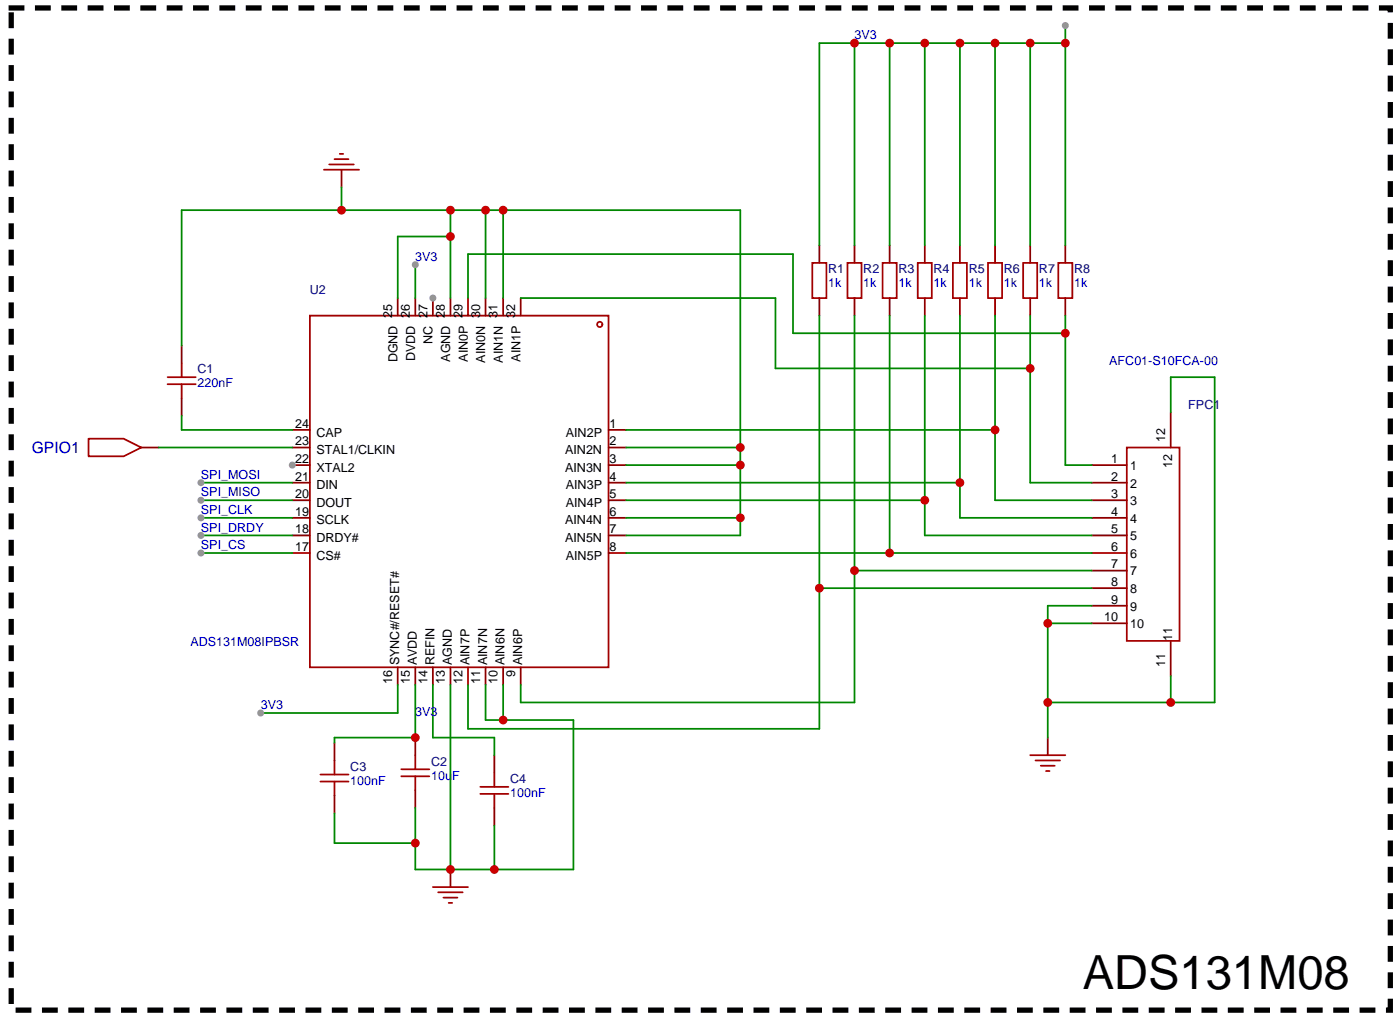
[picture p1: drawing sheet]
<svg xmlns="http://www.w3.org/2000/svg" width="202mm" height="147mm" viewBox="0 0 202 147" stroke-linecap="round" stroke-linejoin="round" font-family="sans-serif">
<g fill="none" stroke="#870000" stroke-width=".25">
<path d="M42.3 67.2h2.5M42.3 69.7h2.5M42.3 72.3h2.5M42.3 74.8h2.5M42.3 77.3h2.5M42.3 79.9h2.5M88 62.1h2.5M88 64.6h2.5M88 67.2h2.5M88 69.7h2.5M88 72.3h2.5M88 74.8h2.5"/>
<path d="M88 77.3h2.5M88 79.9h2.5M57.5 96.4v2.5M60 96.4v2.5M62.6 96.4v2.5M65.1 96.4v2.5M67.7 96.4v2.5M70.2 96.4v2.5M72.7 96.4v2.5M75.3 96.4v2.5M65.1 125.6v2.5"/>
</g>
<g fill="none" stroke="#a10000" stroke-width=".25">
<path d="M44.8 45.6h43.2v50.8h-43.2zM62.6 128.1h5.1M63.3 128.9h3.6M64.1 129.7h2M64.9 130.4h.5"/>
<circle cx="86.7" cy="46.9" r=".38"/>
</g>
<circle cx="42.3" cy="67.2" r=".51" fill="#999"/>
<path d="M57.5 43.1v2.5M60 43.1v2.5M62.6 43.1v2.5M42.3 64.6h2.5M42.3 62.1h2.5" fill="none" stroke="#870000" stroke-width=".25"/>
<circle cx="62.6" cy="43.1" r=".51" fill="#999"/>
<g fill="none" stroke="#870000" stroke-width=".25">
<path d="M49.4 24.5v2.6M118.5 35.4v2.6M123.5 35.4v2.6M128.6 35.4v2.6M133.7 35.4v2.6M138.8 35.4v2.6M143.9 35.4v2.6M148.9 35.4v2.6M154 35.4v2.6M26.3 49.9v2.6M26.3 57.5v2.6M65.1 43.1v2.5"/>
<path d="M67.7 43.1v2.5M70.2 43.1v2.5M72.7 43.1v2.5M75.3 43.1v2.5M118.5 43.1v2.5M123.5 43.1v2.5M128.6 43.1v2.5M133.7 43.1v2.5M138.8 43.1v2.5M143.9 43.1v2.5M148.9 43.1v2.5M154 43.1v2.5"/>
<path d="M169.3 59.6v5M20.4 64.6h2.6M157.8 67.2h5.1M157.8 69.7h5.1M157.8 72.3h5.1M157.8 74.8h5.1M157.8 77.3h5.1M157.8 79.9h5.1M157.8 82.4h5.1M157.8 85h5.1M157.8 87.5h5.1M157.8 90h5.1"/>
<path d="M169.3 92.6v5.1M48.4 107.3v2.6M48.4 114.9v2.6M60 106.6v2.5M60 114.2v2.5M71.5 109.1v2.5M71.5 116.7v2.6M151.5 106.6v2.5"/>
</g>
<g fill="none" stroke="#a10000" stroke-width=".25">
<path d="M46.8 24.5h5.1M47.6 23.8h3.6M48.4 23h2M49.1 22.2h.5M117.4 38h2.1v5.1h-2.1zM122.5 38h2.1v5.1h-2.1zM127.6 38h2v5.1h-2zM132.7 38h2v5.1h-2zM137.8 38h2v5.1h-2zM142.8 38h2.1v5.1h-2.1zM147.9 38h2.1v5.1h-2.1zM153 38h2v5.1h-2z"/>
<path d="M24.2 54.5h4.1M24.2 55.5h4.1M26.3 52.5v2M26.3 55.5v2M12.8 63.4h5.1l2.5 1.2-2.5 1.3h-5.1zM162.9 64.6h7.6v28h-7.6zM46.3 111.9h4.1M46.3 112.9h4.1M48.4 109.9v2M48.4 112.9v2M58 111.1h4.1M58 112.1h4.1"/>
<path d="M60 109.1v2M60 112.1v2.1M69.4 114.7h4.1M69.4 113.7h4.1M71.5 111.6v2.1M71.5 114.7v2M148.9 109.1h5.1M149.7 109.9h3.6M150.5 110.6h2M151.2 111.4h.5"/>
</g>
<path d="M1.6 1.1h199.4v144.8h-199.4z" fill="none" stroke="#000" stroke-width=".76" stroke-dasharray="1.5 2.3"/>
<path d="M65.1 98.9v26.7M70.2 98.9v5.1h12.7v21.6h-22.9v-8.9M72.7 98.9v5.1M48.4 117.5v4.3h11.6M71.5 119.3v6.3" fill="none" stroke="#008700" stroke-width=".25"/>
<g fill="#c00">
<circle cx="65.1" cy="125.6" r=".63"/>
<circle cx="60" cy="121.8" r=".63"/>
<circle cx="71.5" cy="125.6" r=".63"/>
<circle cx="72.7" cy="104" r=".63"/>
</g>
<path d="M143.9 45.6v26.7h13.9M90.5 62.1h53.4" fill="none" stroke="#008700" stroke-width=".25"/>
<circle cx="143.9" cy="62.1" r=".63" fill="#c00"/>
<path d="M49.4 27.1v3.3M65.1 34.2h-7.6v8.9M65.1 30.4v12.7M70.2 30.4v12.7M72.7 30.4v12.7M26.3 49.9v-19.5h80.7v46.9h-16.5M90.5 67.2h16.5M90.5 64.6h16.5M90.5 74.8h16.5" fill="none" stroke="#008700" stroke-width=".25"/>
<g fill="#c00">
<circle cx="107" cy="64.6" r=".63"/>
<circle cx="65.1" cy="34.2" r=".63"/>
<circle cx="65.1" cy="30.4" r=".63"/>
<circle cx="49.4" cy="30.4" r=".63"/>
<circle cx="70.2" cy="30.4" r=".63"/>
<circle cx="72.7" cy="30.4" r=".63"/>
<circle cx="107" cy="67.2" r=".63"/>
<circle cx="107" cy="74.8" r=".63"/>
</g>
<path d="M138.8 45.6v29.2h19M90.5 69.7h48.3" fill="none" stroke="#008700" stroke-width=".25"/>
<circle cx="138.8" cy="69.7" r=".63" fill="#c00"/>
<path d="M133.7 45.6v31.7h24.1M90.5 72.3h43.2" fill="none" stroke="#008700" stroke-width=".25"/>
<circle cx="133.7" cy="72.3" r=".63" fill="#c00"/>
<path d="M128.6 45.6v34.3M90.5 79.9h67.3" fill="none" stroke="#008700" stroke-width=".25"/>
<circle cx="128.6" cy="79.9" r=".63" fill="#c00"/>
<path d="M123.5 45.6v55.9h-48.2v-2.6M123.5 82.4h34.3" fill="none" stroke="#008700" stroke-width=".25"/>
<circle cx="123.5" cy="82.4" r=".63" fill="#c00"/>
<path d="M118.5 45.6v59.7h-50.8v-6.4M118.5 85h39.3" fill="none" stroke="#008700" stroke-width=".25"/>
<circle cx="118.5" cy="85" r=".63" fill="#c00"/>
<path d="M60 98.9v7.7h-11.6v.7M62.6 98.9v7.7h8.9v2.5" fill="none" stroke="#008700" stroke-width=".25"/>
<circle cx="60" cy="106.6" r=".63" fill="#c00"/>
<path d="M57.5 98.9v4.1h-19.8" fill="none" stroke="#008700" stroke-width=".25"/>
<circle cx="37.7" cy="103" r=".51" fill="#999"/>
<path d="M29.1 79.9h13.2" fill="none" stroke="#008700" stroke-width=".25"/>
<circle cx="29.1" cy="79.9" r=".51" fill="#999"/>
<path d="M29.1 77.3h13.2" fill="none" stroke="#008700" stroke-width=".25"/>
<circle cx="29.1" cy="77.3" r=".51" fill="#999"/>
<path d="M29.1 74.8h13.2" fill="none" stroke="#008700" stroke-width=".25"/>
<circle cx="29.1" cy="74.8" r=".51" fill="#999"/>
<path d="M29.1 72.3h13.2" fill="none" stroke="#008700" stroke-width=".25"/>
<circle cx="29.1" cy="72.3" r=".51" fill="#999"/>
<path d="M29.1 69.7h13.2" fill="none" stroke="#008700" stroke-width=".25"/>
<circle cx="29.1" cy="69.7" r=".51" fill="#999"/>
<path d="M60 38.2v4.9M23 64.6h19.3M26.3 60.1v2h16" fill="none" stroke="#008700" stroke-width=".25"/>
<circle cx="60" cy="38.2" r=".51" fill="#999"/>
<path d="M67.7 43.1v-6.4h47v11.4h39.3M154 45.6v21.6h3.8" fill="none" stroke="#008700" stroke-width=".25"/>
<circle cx="154" cy="48.1" r=".63" fill="#c00"/>
<path d="M75.3 43.1h36.8v10.1h36.8M148.9 45.6v24.1h8.9" fill="none" stroke="#008700" stroke-width=".25"/>
<circle cx="148.9" cy="53.2" r=".63" fill="#c00"/>
<path d="M169.3 59.6v-5.1h6.3v47h-24.1M151.5 90h6.3M157.8 87.5h-6.3v19.1M169.3 97.7v3.8" fill="none" stroke="#008700" stroke-width=".25"/>
<g fill="#c00">
<circle cx="151.5" cy="101.5" r=".63"/>
<circle cx="151.5" cy="90" r=".63"/>
<circle cx="169.3" cy="101.5" r=".63"/>
</g>
<path d="M123.5 6.2v29.2M128.6 6.2v29.2M133.7 6.2v29.2M138.8 6.2v29.2M143.9 6.2v29.2M148.9 6.2v29.2M154 6.2h-35.5v29.2M154 3.7v31.7" fill="none" stroke="#008700" stroke-width=".25"/>
<g fill="#c00">
<circle cx="128.6" cy="6.2" r=".63"/>
<circle cx="133.7" cy="6.2" r=".63"/>
<circle cx="138.8" cy="6.2" r=".63"/>
<circle cx="143.9" cy="6.2" r=".63"/>
<circle cx="148.9" cy="6.2" r=".63"/>
<circle cx="154" cy="6.2" r=".63"/>
<circle cx="123.5" cy="6.2" r=".63"/>
</g>
<circle cx="154" cy="3.7" r=".51" fill="#999"/>
<text font-size="6.8" x="156.6" y="142.8">ADS131M08</text>
<text font-size="2.3" fill="#00f" x="4.6" y="65.4">GPIO1</text>
<g font-size="1.8" fill="#00f">
<text x="123.5" y="5.7">3V3</text>
<text x="60" y="37.7">3V3</text>
<text x="119.7" y="41.5">1k</text>
<text x="124.8" y="41.5">1k</text>
<text x="129.9" y="41.5">1k</text>
<text x="135" y="41.5">1k</text>
<text x="140.1" y="41.5">1k</text>
<text x="145.1" y="41.5">1k</text>
<text x="150.2" y="41.5">1k</text>
<text x="155.3" y="41.5">1k</text>
<text x="160.4" y="52.7">AFC01-S10FCA-00</text>
<text x="28.5" y="56">220nF</text>
<text x="29.1" y="71.7">SPI_MISO</text>
<text x="29.1" y="69.2">SPI_MOSI</text>
<text x="29.1" y="76.8">SPI_DRDY</text>
<text x="29.1" y="74.3">SPI_CLK</text>
<text x="29.1" y="79.3">SPI_CS</text>
<text x="27.5" y="93.3">ADS131M08IPBSR</text>
<text x="37.7" y="102.5">3V3</text>
<text x="60" y="103.5">3V3</text>
<text x="50.6" y="113.4">100nF</text>
<text x="62.3" y="112.6">10uF</text>
<text x="73.8" y="115.2">100nF</text>
</g>
<g font-size="1.8" fill="#000080">
<text x="119.7" y="39.5">R1</text>
<text x="124.8" y="39.5">R2</text>
<text x="129.9" y="39.5">R3</text>
<text x="135" y="39.5">R4</text>
<text x="140.1" y="39.5">R5</text>
<text x="145.1" y="39.5">R6</text>
<text x="150.2" y="39.5">R7</text>
<text x="155.3" y="39.5">R8</text>
<text x="44.8" y="42.5">U2</text>
<text x="28.5" y="53.9">C1</text>
<text x="171.8" y="59">FPC1</text>
<text x="50.6" y="111.4">C3</text>
<text x="62.3" y="110.6">C2</text>
<text x="73.8" y="113.1">C4</text>
</g>
<g font-size="1.8">
<text x="56.7" y="46" transform="rotate(-90 56.7 46)">25</text>
<text x="59.2" y="46" transform="rotate(-90 59.2 46)">26</text>
<text x="61.8" y="46" transform="rotate(-90 61.8 46)">27</text>
<text x="64.3" y="46" transform="rotate(-90 64.3 46)">28</text>
<text x="66.9" y="46" transform="rotate(-90 66.9 46)">29</text>
<text x="69.4" y="46" transform="rotate(-90 69.4 46)">30</text>
<text x="71.9" y="46" transform="rotate(-90 71.9 46)">31</text>
<text x="74.5" y="46" transform="rotate(-90 74.5 46)">32</text>
<text x="57.5" y="52.4" transform="rotate(-90 57.5 52.4)">DGND</text>
<text x="60" y="52.2" transform="rotate(-90 60 52.2)">DVDD</text>
<text x="62.5" y="49.6" transform="rotate(-90 62.5 49.6)">NC</text>
<text x="65.1" y="52.3" transform="rotate(-90 65.1 52.3)">AGND</text>
<text x="67.6" y="52.3" transform="rotate(-90 67.6 52.3)">AIN0P</text>
<text x="70.2" y="52.4" transform="rotate(-90 70.2 52.4)">AIN0N</text>
<text x="72.7" y="52.4" transform="rotate(-90 72.7 52.4)">AIN1N</text>
<text x="75.2" y="52.3" transform="rotate(-90 75.2 52.3)">AIN1P</text>
<text x="42.7" y="64.3">23</text>
<text x="42.7" y="61.8">24</text>
<text x="45.7" y="65.6">STAL1/CLKIN</text>
<text x="45.7" y="63.1">CAP</text>
<text x="81.7" y="65.6">AIN2N</text>
<text x="81.8" y="63.1">AIN2P</text>
<text x="88.1" y="61.8">1</text>
<text x="88.1" y="64.3">2</text>
<text x="168.5" y="63.9" transform="rotate(-90 168.5 63.9)">12</text>
<text x="42.7" y="72">20</text>
<text x="42.7" y="69.4">21</text>
<text x="42.7" y="66.9">22</text>
<text x="45.7" y="70.7">DIN</text>
<text x="45.7" y="68.1">XTAL2</text>
<text x="81.7" y="68.1">AIN3N</text>
<text x="81.8" y="70.7">AIN3P</text>
<text x="88.1" y="66.9">3</text>
<text x="88.1" y="69.4">4</text>
<text x="88.1" y="72">5</text>
<text x="160.6" y="66.9">1</text>
<text x="160.6" y="69.4">2</text>
<text x="160.6" y="72">3</text>
<text x="163.4" y="67.9">1</text>
<text x="163.4" y="70.4">2</text>
<text x="169.5" y="67.7" transform="rotate(-90 169.5 67.7)">12</text>
<text x="42.7" y="77">18</text>
<text x="42.7" y="74.5">19</text>
<text x="45.7" y="75.8">SCLK</text>
<text x="45.7" y="73.2">DOUT</text>
<text x="81.7" y="75.8">AIN4N</text>
<text x="81.8" y="73.2">AIN4P</text>
<text x="88.1" y="74.5">6</text>
<text x="88.1" y="77">7</text>
<text x="160.6" y="74.5">4</text>
<text x="160.6" y="77">5</text>
<text x="163.4" y="73">3</text>
<text x="163.4" y="75.5">4</text>
<text x="42.7" y="79.6">17</text>
<text x="45.7" y="80.8">CS#</text>
<text x="45.7" y="78.3">DRDY#</text>
<text x="81.7" y="78.3">AIN5N</text>
<text x="81.8" y="80.8">AIN5P</text>
<text x="88.1" y="79.6">8</text>
<text x="160.6" y="79.6">6</text>
<text x="160.6" y="82.1">7</text>
<text x="163.4" y="78.1">5</text>
<text x="163.4" y="80.6">6</text>
<text x="163.4" y="83.1">7</text>
<text x="159.6" y="89.7">10</text>
<text x="160.6" y="84.7">8</text>
<text x="160.6" y="87.2">9</text>
<text x="163.4" y="85.7">8</text>
<text x="163.4" y="88.2">9</text>
<text x="163.4" y="90.8">10</text>
<text x="169.5" y="92.6" transform="rotate(-90 169.5 92.6)">11</text>
<text x="56.7" y="98.8" transform="rotate(-90 56.7 98.8)">16</text>
<text x="57.7" y="96.1" transform="rotate(-90 57.7 96.1)">SYNC#/RESET#</text>
<text x="59.2" y="98.8" transform="rotate(-90 59.2 98.8)">15</text>
<text x="60.3" y="96.1" transform="rotate(-90 60.3 96.1)">AVDD</text>
<text x="61.8" y="98.8" transform="rotate(-90 61.8 98.8)">14</text>
<text x="62.8" y="96.1" transform="rotate(-90 62.8 96.1)">REFIN</text>
<text x="64.3" y="98.8" transform="rotate(-90 64.3 98.8)">13</text>
<text x="65.3" y="96.1" transform="rotate(-90 65.3 96.1)">AGND</text>
<text x="66.9" y="98.8" transform="rotate(-90 66.9 98.8)">12</text>
<text x="67.9" y="96.1" transform="rotate(-90 67.9 96.1)">AIN7P</text>
<text x="69.4" y="98.8" transform="rotate(-90 69.4 98.8)">11</text>
<text x="70.4" y="96.1" transform="rotate(-90 70.4 96.1)">AIN7N</text>
<text x="71.9" y="98.8" transform="rotate(-90 71.9 98.8)">10</text>
<text x="73" y="96.1" transform="rotate(-90 73 96.1)">AIN6N</text>
<text x="74.5" y="97.8" transform="rotate(-90 74.5 97.8)">9</text>
<text x="75.5" y="96.1" transform="rotate(-90 75.5 96.1)">AIN6P</text>
<text x="168.5" y="96.4" transform="rotate(-90 168.5 96.4)">11</text>
</g>
</svg>
